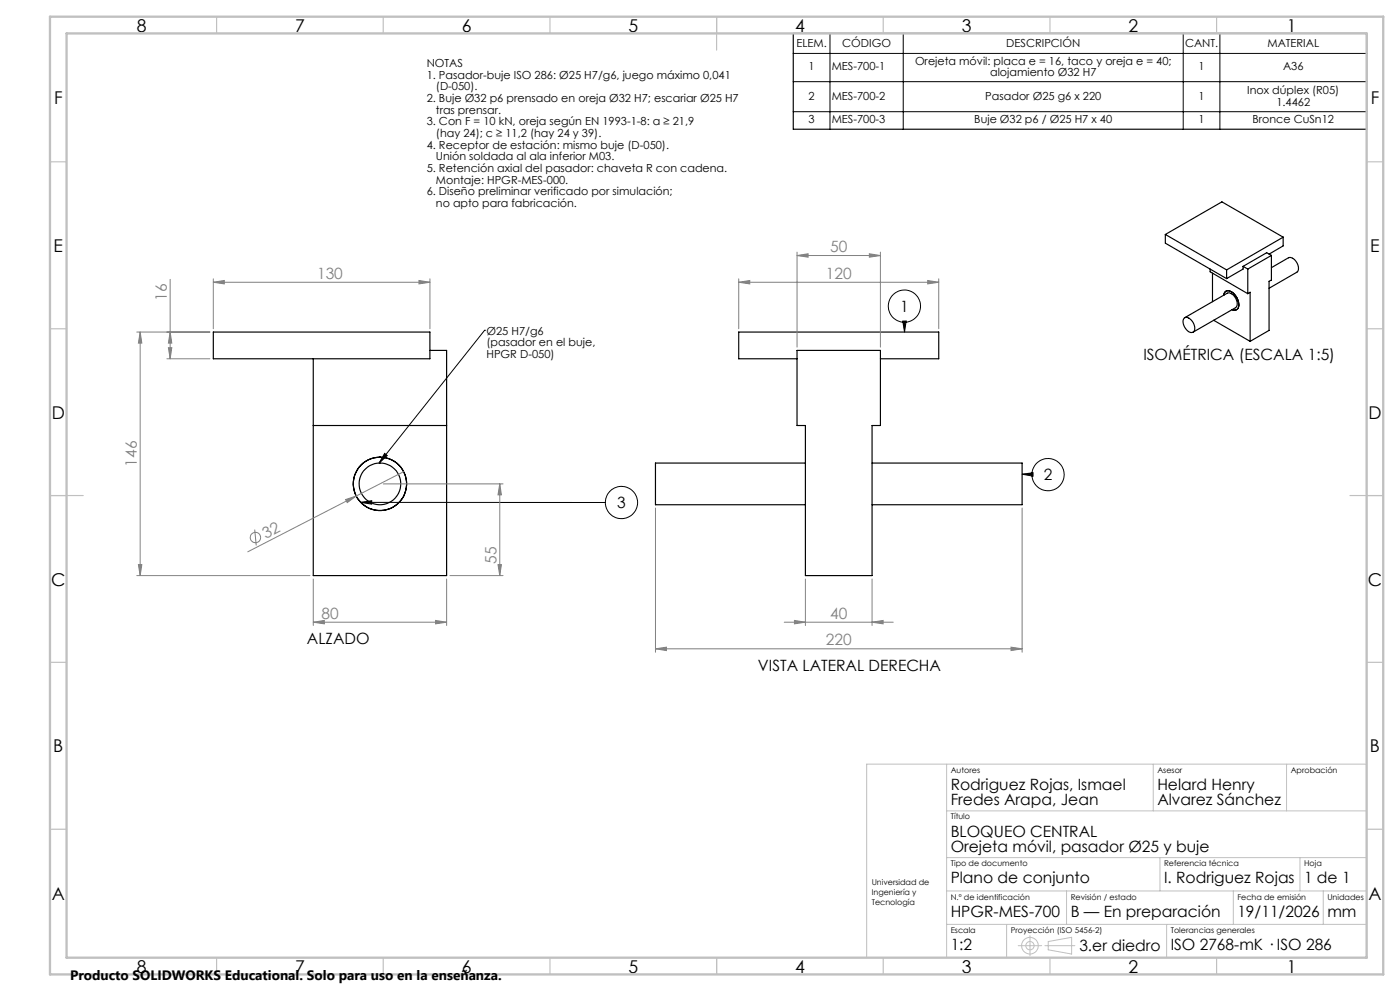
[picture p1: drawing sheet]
<svg xmlns="http://www.w3.org/2000/svg" width="420mm" height="297mm" viewBox="0 0 420 297" stroke-linecap="round" stroke-linejoin="round" font-family="sans-serif">
<g fill="none" stroke="#000" stroke-width=".35">
<path d="M238 10h172v28.7h-172zM349.6 70.3l18.4 10.6M349.6 70.3v2.6l18.4 10.6M349.6 70.3l17-9.8 18.4 10.6M372.9 79.8v.8l-4.9 2.9M372.9 79.8l1.4 .8M381.4 76.5l-1.4-.8-7.1 4.1M381.4 76.5l-7.1 4.1M381.4 76.5v7.4l-.7 .4v14.7l-5.7 3.3M385 71.1l-17 9.8M385 71.1v2.6l-4.3 2.5M64 99.5h65v8h-65z"/>
<path d="M355.2 95.4a2.19 2.19 0 0 1 2.9 1.6 1.65 1.65 0 0 1-.6 2.7 3.2 3.2 0 0 1-2.3-4.3zM355.4 95.2l12.8-7.3a2.71 2.71 0 0 1 2.9 2.5l.1 1-.5 .8-12.8 7.4M363 80.6v.9l11.3 6.5M363.7 81.9v8.5M364.1 96l10.9 6.3M367.1 88.4a1.44 1.44 0 0 1 1-1.3 1.44 1.44 0 0 1 1.6 .5 4 4 0 0 1 1.5 5.1l-.7 .3-.9-.2M368 80.9v2.6M374.3 80.6v7.4M374.3 88l.7-.4v14.7M381.4 80.2l5.1-2.9a2.88 2.88 0 0 1 3 3.1v.6l-.5 .6-8.3 4.8M129 105h5v67.5h-40v-65M239.1 107.5h-17.5v-8h60v8h-17.5"/>
<path d="M239.1 105h25v22.5h-2.5v45h-20v-45h-2.5zM94 127.5h40M241.6 138.8h-45v12.5h45M261.6 138.8h45v12.5h-45"/>
<circle cx="114" cy="145" r="8"/>
<circle cx="114" cy="145" r="6.2"/>
</g>
<g fill="none" stroke="#808080" stroke-width=".3">
<path d="M239.1 76.6l3.3-.5v1zM239.1 75.6v28.4M239.1 76.6h25M260.8 76.1l3.3 .5-3.3 .5zM264.1 75.6v28.4M41 99.5h22M42.1 99.5l.4 3.3h-1zM42.1 99.5v73M51 99.5l.5 3.3h-1zM51 83.7v23.8M64 84.6l3.3-.5v1zM64 83.6v14.9"/>
<path d="M64 84.6h65M125.7 84.1l3.3 .5-3.3 .5zM129 83.6v14.9M221.6 84.6l3.3-.5v1zM221.6 84.6h60M221.6 83.6v14.9M278.3 84.1l3.3 .5-3.3 .5zM281.6 83.6v14.9M50.1 107.5h12.9M50.5 104.2h1l-.5 3.3zM76.4 158.7l.5 4.8M103.7 149.7l3.2-1-2.7 1.9z"/>
<path d="M115 145h35.9M121.1 141.4l-46.8 24M149.9 145l.5 3.3h-1zM149.9 145v27.5M196.6 152.3v43.2M306.6 152.3v43.2M41 172.5h52M41.5 169.2h1l-.4 3.3zM94 173.5v14M134 173.5v14M135 172.5h15.9M149.4 169.2h1l-.5 3.3z"/>
<path d="M241.6 173.5v14M261.6 173.5v14M94 186.5l3.3-.6v1.1zM94 186.5h40M130.7 185.9l3.3 .6-3.3 .5zM196.6 194.4l3.3-.4v1zM196.6 194.4h110M235.3 186.5h32.7M238.3 185.9l3.3 .6-3.3 .5zM261.6 186.5l3.3-.6v1.1zM303.3 194l3.3 .4-3.3 .6z"/>
<circle cx="76.6" cy="161.1" r="1.55"/>
</g>
<g fill="none" stroke="#000" stroke-width=".3">
<path d="M238 16h172M249 10v28.7M271 10v28.7M355 10v28.7M366 10v28.7M238 24.5h172M238 33.5h172M145.4 99h.1M145.4 99l-31.7 39.8M270.8 96.2h1.1l-.5 3.3zM271.3 96.6l.1 2.9M115.4 135.9l.8 .6-2.5 2.3z"/>
<path d="M108.2 150.6l3.3-.5v1zM108.2 150.6h73.4M306.6 142.1l3.3-.4v1zM306.6 142.1l3 .1"/>
<circle cx="271.3" cy="91.7" r="4.8"/>
<circle cx="186.4" cy="150.6" r="4.8"/>
<circle cx="314.4" cy="142.3" r="4.8"/>
</g>
<g fill="none" stroke="#c0c0c0" stroke-width=".3">
<path d="M284 229v58M346 229v14M386 229v14M410 229h-150v58M284 243h126M284 257h126M348 257v10M390 257v10M284 267h126M284 277h126M302 277v10M320 267v10"/>
<path d="M350 277v10M370 267v10M397 267v10M305.5 283.4h7M309 280.4v6M313.5 283.4h9M314.5 282.2l7-1.3v5l-7-1.2z"/>
<circle cx="309" cy="283.4" r="2.49"/>
<circle cx="309" cy="283.4" r="1.25"/>
</g>
<g fill="none" stroke="#c0c0c0" stroke-width=".35">
<path d="M65 5v5M115 5v5M165 5v5M215 5v10M265 5v5M315 5v5M365 5v5M15 48.5h5M410 48.5h5M15 98.5h5M410 98.5h5M15 148.5h10"/>
<path d="M405 148.5h10M15 198.5h5M410 198.5h5M15 248.5h5M410 248.5h5M65 287v5M115 287v5M165 287v5M215 287v5M265 287v5M315 287v5M365 287v5"/>
</g>
<path d="M15 5h400v287h-400zM20 10h390v277h-390z" fill="none" stroke="#c0c0c0" stroke-width=".7"/>
<g fill="#000">
<path d="M115.4 135.9l.8 .6-2.5 2.3z"/>
<path d="M108.2 150.6l3.3-.5v1zM270.8 96.2h1.1l-.5 3.3zM306.6 142.1l3.3-.4v1z"/>
</g>
<g fill="#808080">
<path d="M103.7 149.7l3.2-1-2.7 1.9z"/>
<path d="M64 84.6l3.3-.5v1zM125.7 84.1l3.3 .5-3.3 .5zM94 186.5l3.3-.6v1.1zM130.7 185.9l3.3 .6-3.3 .5zM221.6 84.6l3.3-.5v1zM278.3 84.1l3.3 .5-3.3 .5zM239.1 76.6l3.3-.5v1zM260.8 76.1l3.3 .5-3.3 .5zM238.3 185.9l3.3 .6-3.3 .5zM261.6 186.5l3.3-.6v1.1zM196.6 194.4l3.3-.4v1zM303.3 194l3.3 .4-3.3 .6z"/>
<path d="M41.5 169.2h1l-.4 3.3zM42.1 99.5l.4 3.3h-1zM50.5 104.2h1l-.5 3.3zM51 99.5l.5 3.3h-1zM149.4 169.2h1l-.5 3.3zM149.9 145l.5 3.3h-1z"/>
</g>
<g font-size="5.3">
<text x="41" y="9.5">8</text>
<text x="88.5" y="9.5">7</text>
<text x="138.5" y="9.5">6</text>
<text x="188.5" y="9.5">5</text>
<text x="238.5" y="9.5">4</text>
<text x="288.5" y="9.5">3</text>
<text x="338.5" y="9.5">2</text>
<text x="386" y="9.5">1</text>
<text x="16.2" y="31.3">F</text>
<text x="411.2" y="31.3">F</text>
<text x="16.1" y="75.5">E</text>
<text x="411.1" y="75.5">E</text>
<text x="15.5" y="125.5">D</text>
<text x="410.5" y="125.5">D</text>
<text x="15.4" y="175.5">C</text>
<text x="410.4" y="175.5">C</text>
<text x="16" y="225.5">B</text>
<text x="411" y="225.5">B</text>
<text x="15.5" y="269.8">A</text>
<text x="410.5" y="269.8">A</text>
<text x="41" y="291.5">8</text>
<text x="88.5" y="291.5">7</text>
<text x="138.5" y="291.5">6</text>
<text x="188.5" y="291.5">5</text>
<text x="238.5" y="291.5">4</text>
<text x="288.5" y="291.5">3</text>
<text x="338.5" y="291.5">2</text>
<text x="386" y="291.5">1</text>
</g>
<g font-size="4.7" fill="#808080">
<text x="249.1" y="75.5">50</text>
<text x="95.1" y="83.5">130</text>
<text x="247.8" y="83.5">120</text>
<text x="50" y="90.1" transform="rotate(-90 50 90.1)">16</text>
<text x="41" y="139.9" transform="rotate(-90 41 139.9)">146</text>
<text x="79.7" y="161.4" transform="rotate(-27 79.7 161.4)">32</text>
<text x="148.9" y="169" transform="rotate(-90 148.9 169)">55</text>
<text x="96.4" y="185.4">80</text>
<text x="249.1" y="185.4">40</text>
<text x="247.8" y="193.4">220</text>
</g>
<g font-size="4.7">
<text x="270" y="93.4">1</text>
<text x="343" y="107.8">ISOMÉTRICA (ESCALA 1:5)</text>
<text x="313.1" y="143.9">2</text>
<text x="185.2" y="152.3">3</text>
<text x="92.1" y="193">ALZADO</text>
<text x="227.4" y="201">VISTA LATERAL DERECHA</text>
<text x="285.2" y="236.7">Rodriguez Rojas, Ismael</text>
<text x="347.2" y="236.7">Helard Henry</text>
<text x="285.2" y="241.3">Fredes Arapa, Jean</text>
<text x="347.2" y="241.3">Alvarez Sánchez</text>
<text x="285.2" y="250.7">BLOQUEO CENTRAL</text>
<text x="285.2" y="255.3">Orejeta móvil, pasador Ø25 y buje</text>
<text x="285.2" y="264.7">Plano de conjunto</text>
<text x="349.2" y="264.7">I. Rodriguez Rojas</text>
<text x="391.2" y="264.7">1 de 1</text>
<text x="285.2" y="274.7">HPGR-MES-700</text>
<text x="321.2" y="274.7">B — En preparación</text>
<text x="371.2" y="274.7">19/11/2026</text>
<text x="398.2" y="274.9">mm</text>
<text x="285.2" y="284.7">1:2</text>
<text x="323.8" y="284.9">3.er diedro</text>
<text x="351.2" y="284.7">ISO 2768-mK · ISO 286</text>
</g>
<text font-size="4.1" x="21" y="293.7">Producto SOLIDWORKS Educational. Solo para uso en la enseñanza.</text>
<g font-size="3.3">
<text x="238.9" y="14.2">ELEM.</text>
<text x="252.7" y="14.2">CÓDIGO</text>
<text x="301.9" y="14.2">DESCRIPCIÓN</text>
<text x="355.5" y="14.2">CANT.</text>
<text x="380.2" y="14.2">MATERIAL</text>
<text x="128" y="20">NOTAS</text>
<text x="128" y="23.5">1. Pasador-buje ISO 286: Ø25 H7/g6, juego máximo 0,041</text>
<text x="242.6" y="21.1">1</text>
<text x="249.5" y="21.1">MES-700-1</text>
<text x="274.5" y="19.5">Orejeta móvil: placa e = 16, taco y oreja e = 40;</text>
<text x="297" y="22.7">alojamiento Ø32 H7</text>
<text x="359.6" y="21.1">1</text>
<text x="384.9" y="21.1">A36</text>
<text x="130.8" y="27">(D-050).</text>
<text x="242.6" y="29.9">2</text>
<text x="249.5" y="29.9">MES-700-2</text>
<text x="295.6" y="29.9">Pasador Ø25 g6 x 220</text>
<text x="359.6" y="29.9">1</text>
<text x="374.2" y="28.2">Inox dúplex (R05)</text>
<text x="128" y="30.5">2. Buje Ø32 p6 prensado en oreja Ø32 H7; escariar Ø25 H7</text>
<text x="130.8" y="34">tras prensar.</text>
<text x="382.9" y="31.7">1.4462</text>
<text x="128" y="37.5">3. Con F = 10 kN, oreja según EN 1993-1-8: a ≥ 21,9</text>
<text x="130.8" y="41">(hay 24); c ≥ 11,2 (hay 24 y 39).</text>
<text x="242.6" y="37">3</text>
<text x="249.5" y="37">MES-700-3</text>
<text x="292.3" y="37">Buje Ø32 p6 / Ø25 H7 x 40</text>
<text x="359.6" y="37">1</text>
<text x="375.7" y="37">Bronce CuSn12</text>
<text x="128" y="44.5">4. Receptor de estación: mismo buje (D-050).</text>
<text x="128" y="51.5">5. Retención axial del pasador: chaveta R con cadena.</text>
<text x="130.8" y="48">Unión soldada al ala inferior M03.</text>
<text x="128" y="58.5">6. Diseño preliminar verificado por simulación;</text>
<text x="130.8" y="55">Montaje: HPGR-MES-000.</text>
<text x="130.8" y="62">no apto para fabricación.</text>
<text x="145.9" y="100.3">Ø25 H7/g6</text>
<text x="145.9" y="103.8">(pasador en el buje,</text>
<text x="145.9" y="107.3">HPGR D-050)</text>
</g>
<g font-size="2.4">
<text x="285.2" y="231.6">Autores</text>
<text x="347.2" y="231.6">Asesor</text>
<text x="387.2" y="231.6">Aprobación</text>
<text x="285.2" y="245.6">Título</text>
<text x="285.2" y="259.6">Tipo de documento</text>
<text x="349.2" y="259.6">Referencia técnica</text>
<text x="391.2" y="259.6">Hoja</text>
<text x="261.5" y="265.3">Universidad de</text>
<text x="261.5" y="268.3">Ingeniería y</text>
<text x="285.2" y="269.6">N.º de identificación</text>
<text x="321.2" y="269.6">Revisión / estado</text>
<text x="371.2" y="269.6">Fecha de emisión</text>
<text x="398.2" y="269.6">Unidades</text>
<text x="261.5" y="271.3">Tecnología</text>
<text x="285.2" y="279.6">Escala</text>
<text x="303.2" y="279.6">Proyección (ISO 5456-2)</text>
<text x="351.2" y="279.6">Tolerancias generales</text>
</g>
</svg>
